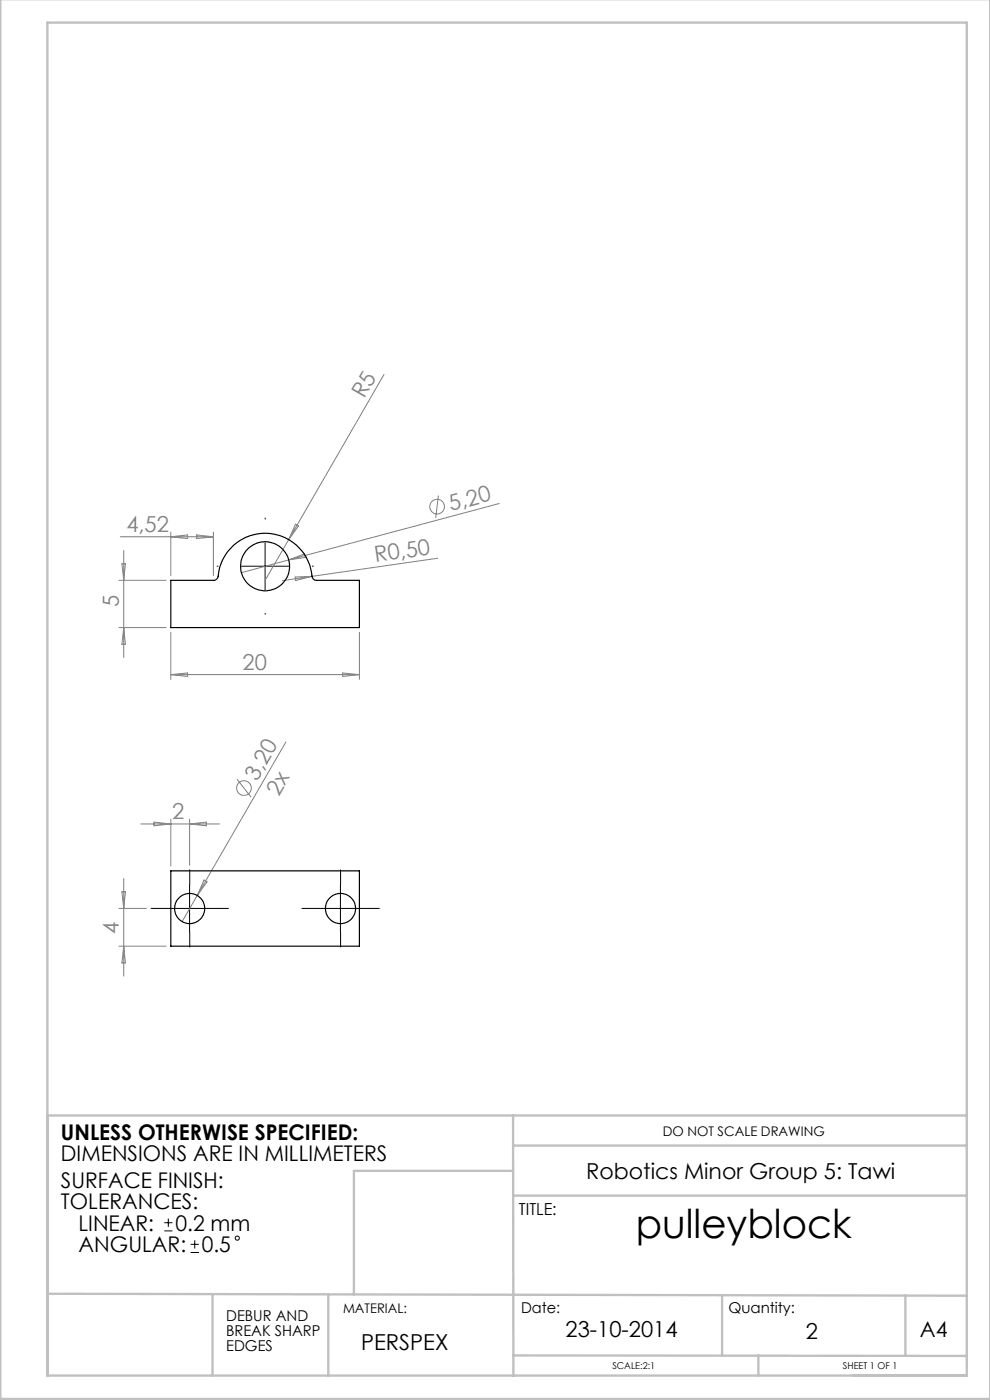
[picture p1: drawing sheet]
<svg xmlns="http://www.w3.org/2000/svg" width="210mm" height="297mm" viewBox="0 0 210 297" stroke-linecap="round" stroke-linejoin="round" font-family="sans-serif">
<g fill="none" stroke="#808080" stroke-width=".21">
<path d="M81.5 79.4l-20.3 35.1M25.5 113.9h19.8M25.9 119.6h.7l-.4 3.5zM26.2 116.8v22.7M36.2 112.9v9.2M36.2 113.9l3.6-.4v.8zM41.7 113.5l3.6 .4-3.6 .4zM45.3 112.9v9.2M61.2 118.8l-10 2.7M61.2 118.8l3.4-1.3 .2 .7zM61.2 114.5l-5 8.6M62.7 111.2l.6 .4-2.1 2.9z"/>
<path d="M92.9 118.4l-26.7 3.9M93 105.1l-.6 4.8M105.9 106.8l-44.7 12M25.2 123.1h10M25.2 133.1h10M26.2 133.1l.4 3.6h-.7zM36.2 134.1v10M62.6 122.4l3.6-.1-3.5 .9zM66.2 122.3l-6.3 .9M76.2 134.1v10M36.2 143.1l3.6-.3v.7zM36.2 143.1h40"/>
<path d="M60.6 157.4l-18.8 32.6M72.7 142.8l3.5 .3-3.5 .4zM29.9 174.8h16.7M32.7 174.4l3.5 .4-3.5 .4zM36.2 173.8v9.9M40.2 173.8v9.7M40.2 174.8l3.6-.4v.8zM50.3 165.3l2.9 3.8M25.2 192.7h5.8M25.9 189.2h.7l-.4 3.5zM26.2 186.4v20.7M41.8 190l-3.2 5.5"/>
<path d="M43.3 186.7l.6 .4-2.1 2.9zM25.2 200.7h10M26.2 200.7l.4 3.6h-.7z"/>
<circle cx="92.7" cy="107.5" r="1.56"/>
<circle cx="51.8" cy="167.2" r="1.55"/>
</g>
<g fill="none" stroke="#000" stroke-width=".21">
<path d="M56.2 115.1v10M51.2 120.1h10M35.2 192.7h10M40.2 187.7v10M67.2 192.7h10M72.2 187.7v10M34.9 259.4h1.7M35.7 258.5v1.8M34.9 261.1h1.7M40.4 265.7h1.8M40.4 264h1.8M41.3 263.1v1.8"/>
<circle cx="50.3" cy="262.7" r=".44"/>
</g>
<path d="M56.2 110.1v-.2M46.2 120.1h-.2M56.2 130.1v.2M66.2 120.1h.2M35.2 192.7h-3.2M40.2 187.7v-3.2M40.2 197.7v3.2M45.2 192.7h3.2M67.2 192.7h-3.2M72.2 187.7v-3.2M72.2 197.7v3.2M77.2 192.7h3.2" fill="none" stroke="#000" stroke-width=".21" stroke-dasharray="15.2 1.3 1.3 1.3"/>
<g fill="none" stroke="#c0c0c0" stroke-width=".5">
<path d="M.1 -.1v296.9h209.9v-296.9M10.1 236.6h195M108.8 236.6l.1 55.3M108.8 253.6h96.3M108.8 248.4h-33.7v26.2M108.9 243h96.2M10.1 274.5l195 .4M45.1 274.5v17.3M69.6 274.6v17.2M153.2 274.8v12.8M192.1 274.8v12.7M10.1 291.8h195v-287h-195v287.1"/>
<path d="M108.9 287.5l96.2 .2M160.9 287.5v4.3"/>
</g>
<g fill="none" stroke="#000" stroke-width=".25">
<path d="M36.2 123.1h9.1a1.04 1.04 0 0 0 1-.9 10 10 0 0 1 10.1-9.1 10 10 0 0 1 9.9 9.5l.7 .5h9.2v10h-40zM36.2 184.7h40v16h-40z"/>
<circle cx="56.2" cy="120.1" r="5.2"/>
<circle cx="40.2" cy="192.7" r="3.2"/>
<circle cx="72.2" cy="192.7" r="3.2"/>
</g>
<text font-size="8.5" x="134.9" y="262.6">pulleyblock</text>
<g font-size="4.7" fill="#808080">
<text x="77.3" y="84.7" transform="rotate(-60 77.3 84.7)">R5</text>
<text x="26.8" y="112.8">4,52</text>
<text x="95.7" y="108.5" transform="rotate(-15 95.7 108.5)">5,20</text>
<text x="79.7" y="119.3" transform="rotate(-8 79.7 119.3)">R0,50</text>
<text x="25.2" y="128.7" transform="rotate(-90 25.2 128.7)">5</text>
<text x="51.5" y="142.1">20</text>
<text x="54.5" y="165.8" transform="rotate(-60 54.5 165.8)">3,20</text>
<text x="36.5" y="173.8">2</text>
<text x="59.1" y="169.1" transform="rotate(-60 59.1 169.1)">2x</text>
<text x="25.2" y="198.1" transform="rotate(-90 25.2 198.1)">4</text>
</g>
<g font-size="4.7">
<text x="124.3" y="250.1">Robotics Minor Group 5: Tawi</text>
<text x="76.6" y="286.5">PERSPEX</text>
<text x="120" y="283.6">23-10-2014</text>
<text x="170.9" y="284.1">2</text>
</g>
<g font-size="4.6">
<text x="12.9" y="241.7">UNLESS OTHERWISE SPECIFIED:</text>
<text x="12.9" y="246.3">DIMENSIONS ARE IN MILLIMETERS</text>
<text x="12.9" y="251.9">SURFACE FINISH:</text>
<text x="12.9" y="256.5">TOLERANCES:</text>
<text x="16.7" y="261.1">LINEAR:</text>
<text x="37.2" y="261.1">0.2 mm</text>
<text x="16.7" y="265.7">ANGULAR:</text>
<text x="42.8" y="265.7">0.5</text>
<text x="195.1" y="283.6">A4</text>
</g>
<text font-size="3.5" x="110.1" y="257.8">TITLE:</text>
<g font-size="3.2">
<text x="48" y="280.2">DEBUR AND</text>
<text x="110.6" y="278.5">Date:</text>
<text x="154.5" y="278.5">Quantity:</text>
<text x="48" y="283.4">BREAK SHARP</text>
<text x="48" y="286.6">EDGES</text>
</g>
<g font-size="2.8">
<text x="140.6" y="240.9">DO NOT SCALE DRAWING</text>
<text x="72.8" y="278.5">MATERIAL:</text>
</g>
<g font-size="2">
<text x="129.9" y="290.5">SCALE:2:1</text>
<text x="178.8" y="290.5">SHEET 1 OF 1</text>
</g>
</svg>
